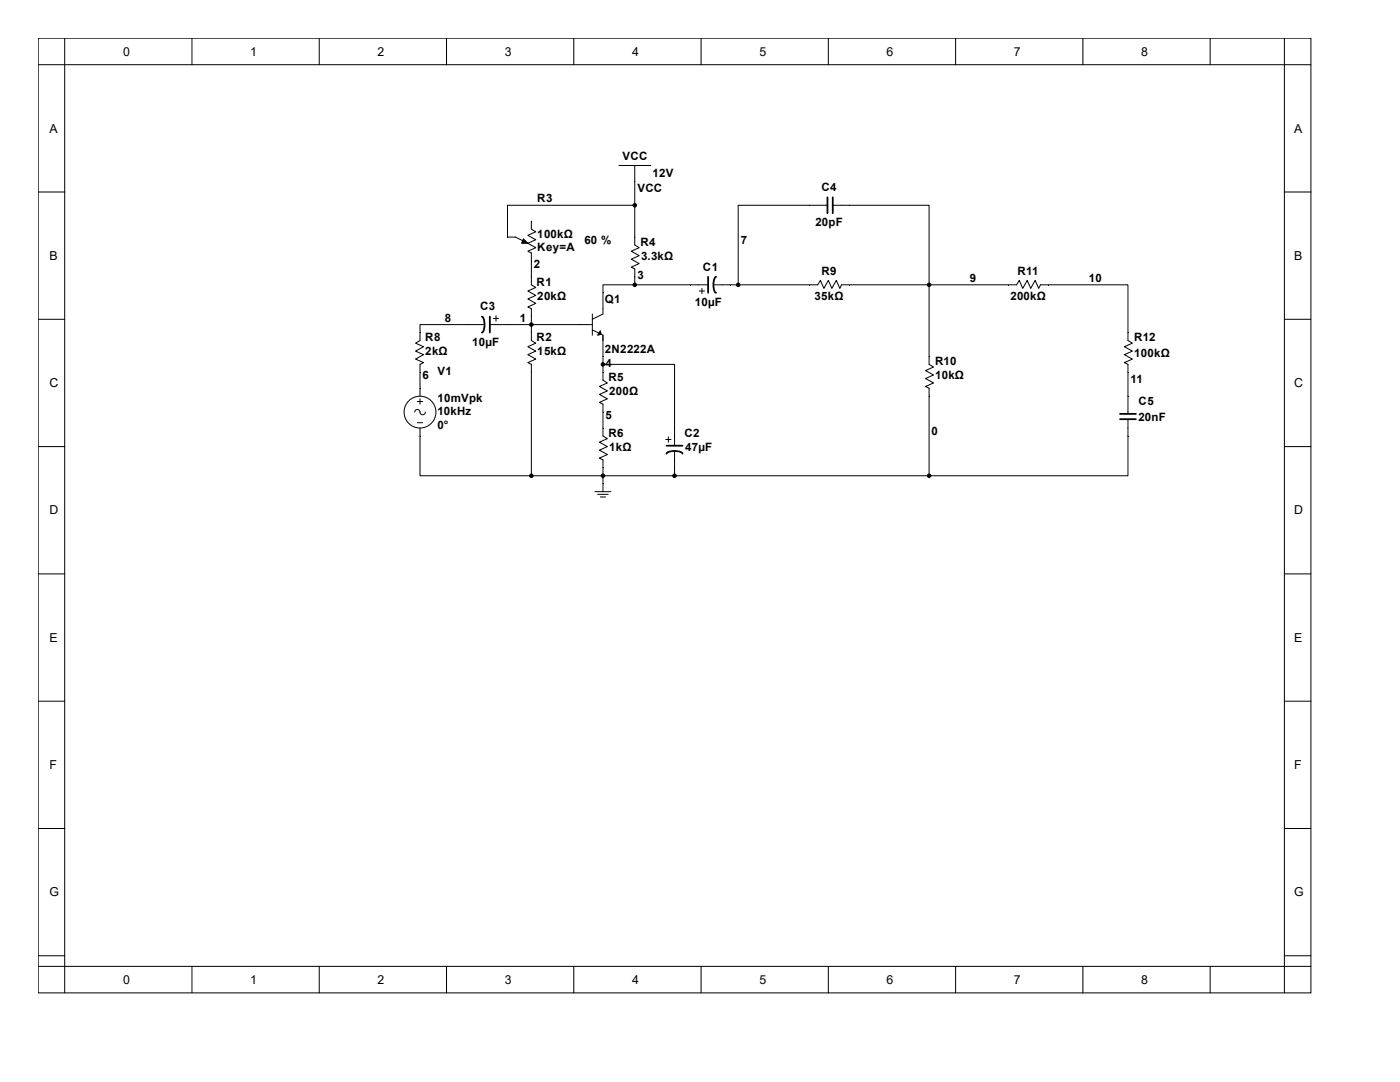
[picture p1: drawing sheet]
<svg xmlns="http://www.w3.org/2000/svg" width="279mm" height="216mm" viewBox="0 0 279 216" stroke-linecap="round" stroke-linejoin="round" font-family="sans-serif">
<g fill="none" stroke="#000" stroke-width=".2">
<path d="M7.6 7.6h254v190.5h-254zM7.6 12.9h254M12.9 7.6v190.5M38.3 7.6v5.3M63.7 7.6v5.3M89.1 7.6v5.3M114.5 7.6v5.3M139.9 7.6v5.3M165.3 7.6v5.3M190.7 7.6v5.3M216.1 7.6v5.3M241.5 7.6v5.3"/>
<path d="M256.3 7.6v190.5M7.6 38.3h5.3M123.5 33h6.4M126.7 33v15.9l.9 .5-1.6 .7 1.6 .9-1.6 .7 1.6 .9-1.6 .7 .7 .4v3.1M256.3 38.3h5.3M106 44.1v1.6l.9 .5-1.6 .8 1.6 .8-1.6 .7 1.6 .9-1.6 .7 .7 .4v6.3l.9 .6-1.6 .7 1.6 .8-1.6 .8 1.6 .8-1.6 .7 .7 .4v6.3l.9 .6-1.6 .7 1.6 .9-1.6 .7 1.6 .8-1.6 .8 .7 .3v22.2M126.7 41h-25.4v6.3h1.6l2.4 1.2M126.7 56.8h-6.4v5.9l-2.1 1M126.7 56.8h14.6M139.6 58.1h1M140.1 57.5v1.1M142.4 56.8h20.8l.5-.8 .7 1.5 .9-1.5 .7 1.5 .9-1.5 .7 1.5 .4-.7h34.9l.5-.8 .7 1.5 .9-1.5 .7 1.5 .9-1.5 .7 1.5 .3-.7h17.5v11.1l.9 .6-1.6 .7 1.6 .9-1.6 .7 1.6 .8-1.6 .8 .7 .3v9.9"/>
<path d="M165.1 41h-17.8v15.8M166.2 41h19.2v31.7l.9 .5-1.6 .7 1.6 .9-1.6 .7 1.6 .9-1.6 .7 .7 .4v17.4M7.6 63.7h5.3M83.8 79.6v1M96.7 64.8h-12.9v3.1l-.9 .6 1.6 .7-1.6 .9 1.6 .7-1.6 .8 1.6 .8-.7 .3v6.4M97.8 64.8h20.4M98.5 63.5h1M99 63v1.1M118.2 65.8l2.1 1.1v1M118.2 62.7v4.2M120.3 66.9v9l.9 .5-1.6 .7 1.6 .9-1.6 .7 1.6 .9-1.6 .7 .7 .3v6.4l.9 .5-1.6 .7 1.6 .9-1.6 .7 1.6 .9-1.6 .7 .7 .4v6.3M120.3 72.7h14.3v16.2"/>
<path d="M256.3 63.7h5.3M7.6 89.1h5.3M83.3 80.1h1M83.3 84.3h1M83.8 85.4v9.5h22.2M84.9 82.2a.53 .53 0 0 1-.6 .6 .53 .53 0 0 1-.5-.6 .53 .53 0 0 0-.5-.5 .53 .53 0 0 0-.5 .5M106 94.9h79.4M118.7 98.1h3.2M119.3 98.6h2.1M119.8 99.2h1.1M132.9 87.7h1M133.4 87.2v1"/>
<path d="M134.6 90v4.9M225.1 83.6v11.3h-39.7M256.3 89.1h5.3M7.6 114.5h5.3M256.3 114.5h5.3M7.6 139.9h5.3M256.3 139.9h5.3M7.6 165.3h5.3M256.3 165.3h5.3M7.6 190.7h5.3M7.6 192.8h254M38.3 192.8v5.3"/>
<path d="M63.7 192.8v5.3M89.1 192.8v5.3M114.5 192.8v5.3M139.9 192.8v5.3M165.3 192.8v5.3M190.7 192.8v5.3M216.1 192.8v5.3M241.5 192.8v5.3M256.3 190.7h5.3"/>
<circle cx="83.8" cy="82.2" r="3.2"/>
</g>
<g fill="#000" stroke="#000" stroke-width=".2">
<path d="M104.5 47.7l.8 .8h-1.2zM119.8 66l.2 .7-.7 .2z"/>
<circle cx="126.7" cy="56.8" r=".35"/>
<circle cx="126.7" cy="41" r=".35"/>
<circle cx="147.3" cy="56.8" r=".35"/>
<circle cx="185.4" cy="56.8" r=".35"/>
<circle cx="106" cy="64.8" r=".35"/>
<circle cx="120.3" cy="72.7" r=".35"/>
<circle cx="106" cy="94.9" r=".35"/>
<circle cx="120.3" cy="94.9" r=".35"/>
<circle cx="134.6" cy="94.9" r=".35"/>
<circle cx="185.4" cy="94.9" r=".35"/>
</g>
<path d="M165.1 39.4v3.1M166.2 39.4v3.1M141.3 55.2v3.2M142.9 55.2a2.75 2.75 0 0 0-.2 3.1l.2 .1M96.2 63.2a2.75 2.75 0 0 1 .1 3.1l-.1 .1M97.8 63.2v3.2M133 90.5a2.75 2.75 0 0 1 3.1-.1l.1 .1M133 88.9h3.2M223.5 82.6h3.2M223.5 83.6h3.2" fill="none" stroke="#000" stroke-width=".35"/>
<g font-size="2.5">
<text x="24.6" y="11.1">0</text>
<text x="50" y="11.1">1</text>
<text x="75.4" y="11.1">2</text>
<text x="100.8" y="11.1">3</text>
<text x="126.2" y="11.1">4</text>
<text x="151.6" y="11.1">5</text>
<text x="177" y="11.1">6</text>
<text x="202.4" y="11.1">7</text>
<text x="227.8" y="11.1">8</text>
<text x="9.9" y="26.5">A</text>
<text x="258.3" y="26.5">A</text>
<text x="9.9" y="51.9">B</text>
<text x="258.3" y="51.9">B</text>
<text x="9.9" y="77.3">C</text>
<text x="258.3" y="77.3">C</text>
<text x="9.9" y="102.7">D</text>
<text x="258.3" y="102.7">D</text>
<text x="9.9" y="128.1">E</text>
<text x="258.3" y="128.1">E</text>
<text x="9.9" y="153.5">F</text>
<text x="258.3" y="153.5">F</text>
<text x="9.9" y="178.9">G</text>
<text x="258.3" y="178.9">G</text>
<text x="24.6" y="196.3">0</text>
<text x="50" y="196.3">1</text>
<text x="75.4" y="196.3">2</text>
<text x="100.8" y="196.3">3</text>
<text x="126.2" y="196.3">4</text>
<text x="151.6" y="196.3">5</text>
<text x="177" y="196.3">6</text>
<text x="202.4" y="196.3">7</text>
<text x="227.8" y="196.3">8</text>
</g>
<g font-size="2.3">
<text x="124.2" y="31.9">VCC</text>
<text x="130.2" y="35.3">12V</text>
<text x="107.2" y="40.4">R3</text>
<text x="127.2" y="38.3">VCC</text>
<text x="164" y="38.1">C4</text>
<text x="107.2" y="47.5">100kΩ</text>
<text x="162.7" y="45.1">20pF</text>
<text x="106.6" y="53.4">2</text>
<text x="107.2" y="50.1">Key=A</text>
<text x="116.6" y="48.7">60 %</text>
<text x="127.8" y="49">R4</text>
<text x="127.9" y="51.9">3.3kΩ</text>
<text x="140.3" y="54">C1</text>
<text x="147.8" y="48.7">7</text>
<text x="107.1" y="57">R1</text>
<text x="107.2" y="59.8">20kΩ</text>
<text x="127.2" y="55.7">3</text>
<text x="162.6" y="59.9">35kΩ</text>
<text x="164" y="54.9">R9</text>
<text x="193.5" y="56.3">9</text>
<text x="201.6" y="59.9">200kΩ</text>
<text x="203.1" y="54.9">R11</text>
<text x="217.3" y="56.3">10</text>
<text x="88.8" y="64.2">8</text>
<text x="95.8" y="61.9">C3</text>
<text x="103.8" y="64.2">1</text>
<text x="120.7" y="60.5">Q1</text>
<text x="138.7" y="61">10µF</text>
<text x="84.9" y="68.1">R8</text>
<text x="84.9" y="70.9">2kΩ</text>
<text x="94.2" y="69">10µF</text>
<text x="107.1" y="68.1">R2</text>
<text x="107.2" y="70.9">15kΩ</text>
<text x="120.7" y="70.4">2N2222A</text>
<text x="226.4" y="68.1">R12</text>
<text x="226.4" y="71.2">100kΩ</text>
<text x="84.3" y="75.6">6</text>
<text x="87.3" y="74.8">V1</text>
<text x="120.9" y="73.2">4</text>
<text x="121.5" y="76">R5</text>
<text x="186.6" y="72.9">R10</text>
<text x="186.6" y="75.6">10kΩ</text>
<text x="225.6" y="76.4">11</text>
<text x="87.3" y="80.3">10mVpk</text>
<text x="87.3" y="82.9">10kHz</text>
<text x="120.9" y="83.6">5</text>
<text x="121.6" y="78.8">200Ω</text>
<text x="227.2" y="80.8">C5</text>
<text x="227.2" y="83.9">20nF</text>
<text x="87.3" y="85.6">0°</text>
<text x="121.5" y="87.1">R6</text>
<text x="121.6" y="90">1kΩ</text>
<text x="136.6" y="87.1">C2</text>
<text x="136.7" y="90">47µF</text>
<text x="185.9" y="86.8">0</text>
</g>
</svg>
